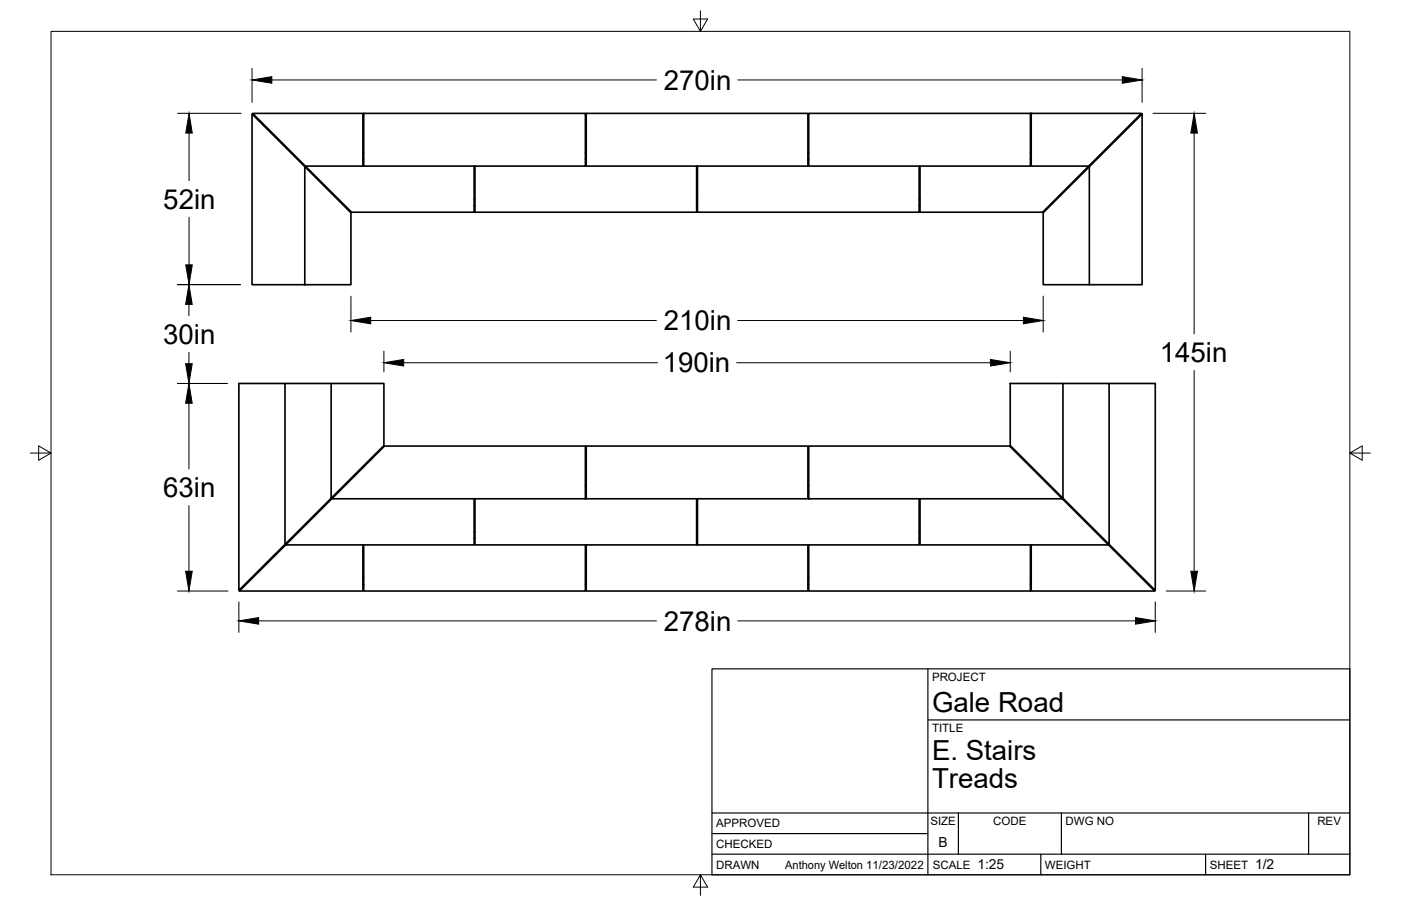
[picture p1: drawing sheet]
<svg xmlns="http://www.w3.org/2000/svg" width="432mm" height="279mm" viewBox="0 0 432 279" stroke-linecap="round" stroke-linejoin="round" font-family="sans-serif">
<!-- layer: Visible -->
<g fill="none" stroke="#000" stroke-width=".51">
<path d="M77.7 35.2l16.2 16.2v36.4h-16.2zM77.9 35h33.9v16.2h-17.7zM112.1 35h68.3v16.2h-68.3zM180.7 35h68.3v16.2h-68.3zM249.3 35h68.3v16.2h-68.3zM317.8 35h34l-16.2 16.2h-17.8zM93.9 51.4l14.3 14.2v22.2h-14.3M94.1 51.2l14.3 14.2h37.7v-14.2M111.8 47.2h.3M111.8 49.2h.3M146.4 51.2v14.2h68.3v-14.2M180.4 47.2h.3"/>
<path d="M180.4 49.2h.3M215 51.2v14.2h68.3v-14.2M249 47.2h.3M249 49.2h.3M283.5 51.2v14.2h37.8l14.3-14.2M317.6 47.2h.2M317.6 49.2h.2M335.7 51.4l16.3-16.2v52.6h-16.3zM335.7 51.4l-14.2 14.2v22.2h14.2M146.1 61.4h.3M146.1 63.4h.3M214.7 61.4h.3"/>
<path d="M214.7 63.4h.3M283.3 61.4h.2M283.3 63.4h.2M87.8 118.3h-14.2v63.8l14.2-14.2M102.1 118.3h-14.3v49.6M102.1 118.3h16.2v19.1l-16.2 16.2zM311.4 118.3h16.2v35.3l-16.2-16.2zM327.6 118.3h14.2v49.6l-14.2-14.3M341.8 118.3h14.3v63.8l-14.3-14.2M180.7 137.6h68.3v16.2h-68.3zM249.3 137.6h61.9l16.2 16.2h-78.1zM102.1 153.6l-14.3 14.3"/>
<path d="M102.3 153.8l16.2-16.2h61.9v16.2zM102.3 153.8l-14.3 14.2h58.1v-14.2M146.4 153.8v14.2h68.3v-14.2M180.4 149.8h.3M180.4 151.8h.3M215 153.8v14.2h68.3v-14.2M249 149.8h.3M249 151.8h.3M283.5 153.8v14.2h58.2l-14.3-14.2M88 168l-14.2 14.3h38v-14.3M111.8 178.2h.3M112.1 168v14.3h68.3v-14.3"/>
<path d="M146.1 164h.3M146.1 166h.3M180.4 178.2h.3M180.7 168v14.3h68.3v-14.3M214.7 164h.3M214.7 166h.3M249 178.2h.3M249.3 168v14.3h68.3v-14.3M283.3 164h.2M283.3 166h.2M317.6 178.2h.2M317.8 168v14.3h38.1l-14.2-14.3"/>
<path d="M111.8 180.2h.3M180.4 180.2h.3M249 180.2h.3M317.6 180.2h.2"/>
</g>
<!-- layer: Border -->
<path d="M15.7 9.7h400.3v260.1h-400.3zM215.9 3.3v6.4l-2.2-3.8h4.4l-2.2 3.8M9.4 139.7h6.3l-3.8-2.2v4.4l3.8-2.2M416 139.7l3.8 2.2v-4.4l-3.8 2.2h6.4M215.9 269.8l2.2 3.8h-4.4l2.2-3.8v6.3" fill="none" stroke="#000" stroke-width=".31"/>
<!-- layer: Titleblock -->
<path d="M219.4 206.3h196.6v63.5h-196.6zM286 206.3v63.5M286 222h130M219.4 257.1h66.6M219.4 250.7h196.6M295.4 250.7v12.7M327.1 250.7v12.7M403.3 250.7v12.7M219.4 263.4h196.6M320.8 263.4v6.4M371.6 263.4v6.4" fill="none" stroke="#000" stroke-width=".36"/>
<!-- layer: FD_Dimensions -->
<g fill="none" stroke="#000" stroke-width=".31">
<path d="M54.7 34.9h19.6M77.7 21.1v10.5M83.8 24.7h118.5M227.4 24.7h118.5M352 21.1v10.5M355.4 34.9h16.2M58.3 41v14.7M368 41v62M58.3 67v14.7M54.7 87.8h19.4M58.2 93.9v3.5M108.2 91.3v11.1"/>
<path d="M114.3 98.8h88M227.4 98.8h88M321.5 91.3v11.1M54.7 118.3h15.4M58.2 108.7v3.5M118.3 108.3v6.4M124.4 111.9h78.2M227 111.9h78.3M311.4 108.3v6.4M368 114.3v61.9M58.2 124.4v20.2M58.2 155.9v20.3"/>
<path d="M54.7 182.3h15.6M73.6 185.6v9.4M79.7 191.5h122.6M227.4 191.5h122.6M356.1 185.6v9.4M359.4 182.3h12.2"/>
</g>
<g fill="#000" stroke="#000" stroke-width=".31">
<path d="M77.7 24.7l6.1-1.1v2.1zM345.9 23.6l6.1 1.1-6.1 1zM58.3 34.9l1 6.1h-2zM368 34.9l1.1 6.1h-2.1zM58.2 87.8l1 6.1h-2zM57.3 81.7h2l-1 6.1zM108.2 98.8l6.1-1v2.1zM315.4 97.8l6.1 1-6.1 1.1zM57.2 112.2h2l-1 6.1zM118.3 111.9l6.1-1.1v2.1zM305.3 110.8l6.1 1.1-6.1 1zM58.2 118.3l1 6.1h-2z"/>
<path d="M57.2 176.2h2l-1 6.1zM367 176.2h2.1l-1.1 6.1zM73.6 191.5l6.1-1v2zM350 190.5l6.1 1-6.1 1z"/>
</g>
<g font-size="8.5">
<text x="204.6" y="27.6">270in</text>
<text x="50.3" y="64.4">52in</text>
<text x="204.6" y="101.8">210in</text>
<text x="50.3" y="106">30in</text>
<text x="357.5" y="111.6">145in</text>
<text x="204.3" y="114.9">190in</text>
<text x="50.3" y="153.2">63in</text>
<text x="204.6" y="194.5">278in</text>
<text x="287.3" y="219.5">Gale Road</text>
<text x="287.3" y="234.5">E. Stairs</text>
<text x="287.3" y="243.1">Treads</text>
</g>
<g font-size="4.3">
<text x="289.3" y="261.2">B</text>
<text x="301.2" y="268.1">1:25</text>
<text x="386.8" y="268.1">1/2</text>
</g>
<g font-size="3.5">
<text x="287.3" y="210.1">PROJECT</text>
<text x="287.3" y="225.8">TITLE</text>
<text x="220.7" y="255.2">APPROVED</text>
<text x="286.7" y="254.5">SIZE</text>
<text x="306.1" y="254.5">CODE</text>
<text x="328.4" y="254.5">DWG NO</text>
<text x="406" y="254.5">REV</text>
<text x="220.7" y="261.5">CHECKED</text>
<text x="220.7" y="267.9">DRAWN</text>
<text x="242" y="267.9">Anthony Welton 11/23/2022</text>
<text x="287.5" y="267.9">SCALE</text>
<text x="322.1" y="267.9">WEIGHT</text>
<text x="372.9" y="267.9">SHEET</text>
</g>
</svg>
